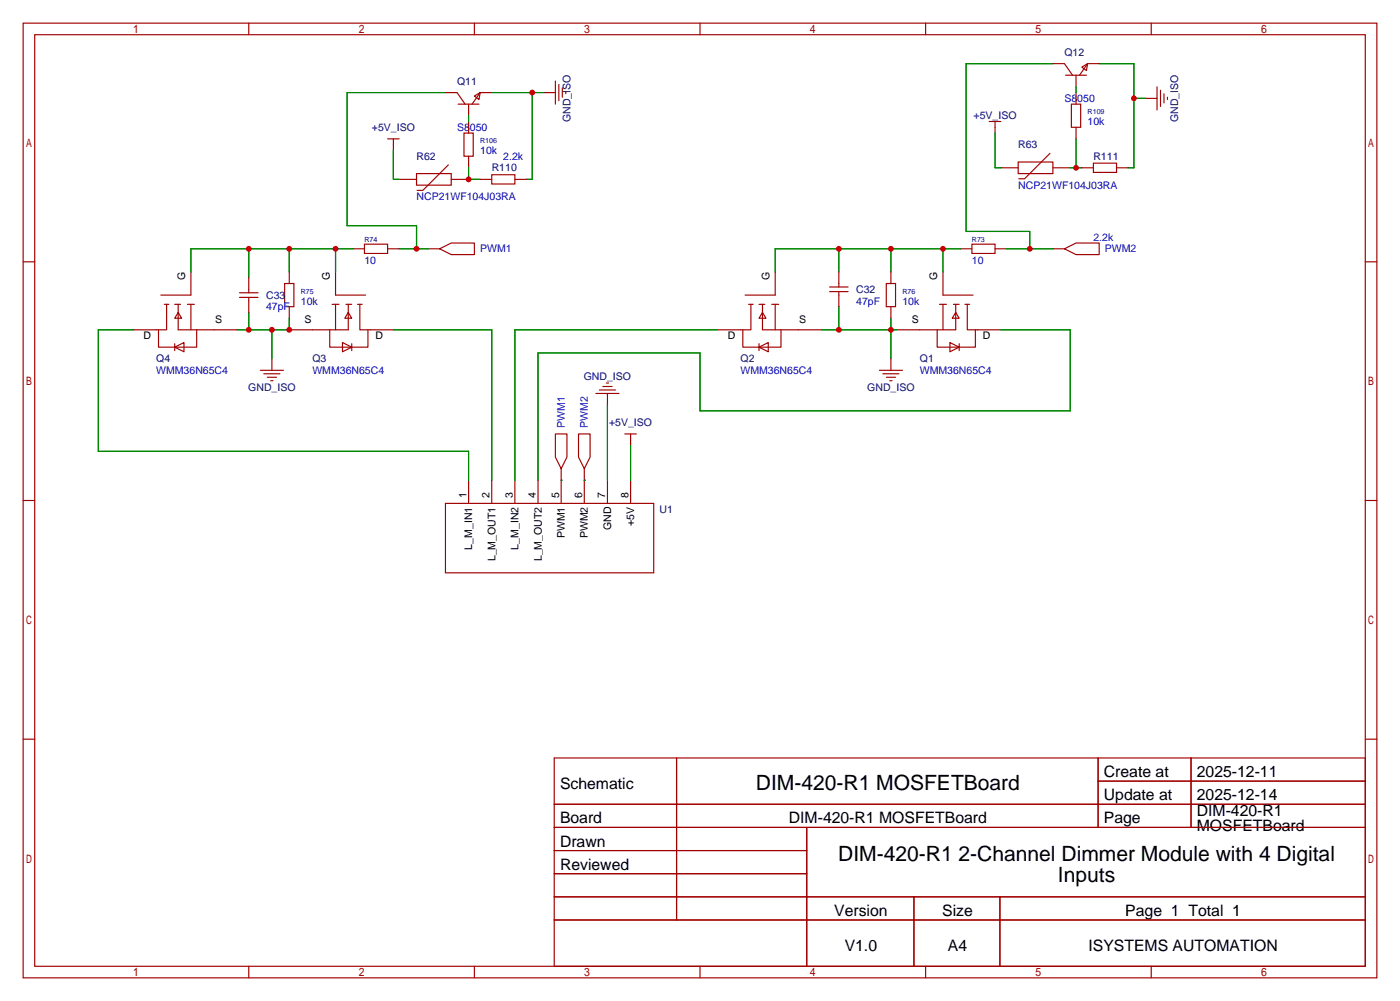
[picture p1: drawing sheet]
<svg xmlns="http://www.w3.org/2000/svg" width="307mm" height="220mm" viewBox="0 0 307 220" stroke-linecap="round" stroke-linejoin="round" font-family="sans-serif">
<g fill="none" stroke="#a10000" stroke-width=".25">
<path d="M5.1 5.1h297.2v209.5h-297.2zM7.6 7.6h292.1v204.5h-292.1zM54.6 5.1v2.5M104.1 5.1v2.5M121.9 17.8v5.1M122.7 18.5v3.6M123.4 19.3v2M153.7 5.1v2.5M203.2 5.1v2.5M231.1 14h2.6l1.8 2.5M233.9 16.5h4.6M236.2 16.5v2.5"/>
<path d="M237.5 14.7l1.3-.7-.3 1.5zM238.8 14h2.5M238.8 14l-1.8 2.5M252.7 5.1v2.5M254 19v5.1M254.8 19.8v3.6M85.1 30.5h2.5M86.4 30.5v2.5M87.6 39.4h3.8M91.4 38.1h7.7v2.5h-7.7zM97.8 20.3h2.5l1.8 2.6M98.4 36.2l-5.6 5.6h-1.2"/>
<path d="M99.1 39.4h3.8M100.6 22.9h4.6M101.9 29.2h2v5.1h-2zM102.9 22.9v2.5M102.9 26.7v2.5M102.9 34.3v2.5M104.1 21.1l1.3-.8-.2 1.5zM105.4 39.4h2.5M105.4 20.3h2.5M105.4 20.3l-1.8 2.6M107.9 38.4h5.1v2h-5.1zM113 39.4h2.6"/>
<path d="M119.4 20.3h2.5M124.2 20.1v.5M217.2 26.7h2.5M218.4 26.7v2.5M219.7 36.8h3.8M223.5 35.6h7.6v2.5h-7.6zM230.5 33.7l-5.6 5.5h-1.3M231.1 36.8h3.8M235.2 22.9h2v5h-2zM236.2 20.3v2.6M236.2 27.9v2.6M237.5 36.8h2.5"/>
<path d="M240 35.8h5.1v2h-5.1zM245.1 36.8h2.5M251.5 21.6h2.5M255.5 20.6v2M256.3 21.3v.5M5.1 57.5h2.5M41.9 59.7v5.1h-6.6M63.5 59.7v2.5M73.7 59.7v5.1h6.6M77.5 54.6h2.5M80 53.6h5.1v2h-5.1zM85.1 54.6h2.5"/>
<path d="M94 54.6h2.5M96.5 54.6l2.6-1.3h5v2.6h-5zM170.2 59.7v5.1h-6.6M184.1 59.7v3.3M195.6 59.7v2.5M207 59.7v5.1h6.6M210.8 54.6h2.6M213.4 53.6h5v2h-5zM218.4 54.6h2.6M231.1 54.6h2.6M233.7 54.6l2.5-1.3h5.1v2.6h-5.1zM299.7 57.5h2.6"/>
<path d="M34.8 72.4v3.8h8.4v-3.8M36.1 66.8h1M36.6 66.8v5.6h-7.4M38.4 76.2l2-1v2zM38.4 66.8h1.2M38.4 75.4v1.6M39.1 68.6l.8 1.2h-1.5zM39.1 66.8v5.6h13M41.1 66.8h1.6M41.9 66.8v5.6M52.6 64.3h4M52.6 65.3h4"/>
<path d="M54.6 61v3.3M54.6 65.3v3.3M59.7 78.7v2.6M62.5 62.2h2v5.1h-2zM63.5 67.3v2.5M72.4 72.4v3.8h8.4v-3.8M72.9 66.8h1.5M73.7 66.8v5.6M75.2 75.2l2 1-2 1zM75.9 66.8h1.3M76.5 68.6l.7 1.2h-1.5zM76.5 66.8v5.6h-13"/>
<path d="M77.2 75.4v1.6M78.5 66.8h1M79 66.8v5.6h7.4M163.1 72.4v3.8h8.3v-3.8M164.3 66.8h1.1M164.8 66.8v5.6h-7.3M166.6 76.2l2.1-1v2zM166.6 66.8h1.3M166.6 75.4v1.6M167.4 68.6l.7 1.2h-1.5zM167.4 66.8v5.6h12.9M169.4 66.8h1.5"/>
<path d="M170.2 66.8v5.6M182.1 63h4.1M182.1 64h4.1M184.1 64v3.3M194.6 62.2h2v5.1h-2zM195.6 67.3v2.5M195.6 78.7v2.6M205.7 72.4v3.8h8.4v-3.8M206.2 66.8h1.6M207 66.8v5.6M208.5 75.2l2.1 1-2.1 1zM209.3 66.8h1.3"/>
<path d="M209.8 68.6l.8 1.2h-1.6zM209.8 66.8v5.6h-13M210.6 75.4v1.6M211.8 66.8h1.1M212.3 66.8v5.6h7.4M57.1 81.3h5.1M57.9 82h3.6M58.7 82.8h2M59.4 83.6h.5M121.9 95.2h2.6v5.1l-1.3 2.6-1.3-2.6zM127 95.2h2.5v5.1l-1.2 2.6-1.3-2.6zM130.8 86.4h5.1"/>
<path d="M131.6 85.6h3.5M132.3 84.8h2.1M133.1 84.1h.5M133.3 86.4v2.5M137.2 95.2h2.5M138.4 95.2v2.6M193 81.3h5.1M193.8 82h3.6M194.6 82.8h2M195.3 83.6h.5M5.1 109.9h2.5M97.8 110.5h45.7v15.2h-45.7z"/>
<path d="M102.9 105.4v5.1M107.9 105.4v5.1M113 105.4v5.1M118.1 105.4v5.1M123.2 102.9v7.6M128.3 102.9v7.6M133.3 105.4v5.1M138.4 105.4v5.1M299.7 109.9h2.6M5.1 162.2h2.5M121.7 166.4h178v45.7h-178zM121.7 176.5h178"/>
<path d="M148.5 166.4v35.5M241.1 166.4v15.2M241.1 171.4h58.6M261.5 166.4v15.2M299.7 162.2h2.6M121.7 181.6h178M121.7 186.7h55.4M121.7 196.8h178M121.7 191.8h55.4M177.1 181.6v30.5M200.6 196.8v15.3M219.5 196.8v15.3"/>
<path d="M54.6 212.1v2.5M104.1 212.1v2.5M121.7 201.9h178M153.7 212.1v2.5M203.2 212.1v2.5M252.7 212.1v2.5"/>
</g>
<g fill="none" stroke="#008700" stroke-width=".25">
<path d="M231.1 14h-19v36.8h14v3.8M236.2 19v1.3M241.3 14h7.6v22.8h-1.3M86.4 33v6.4h1.2M97.8 20.3h-21.6v29.2h15.2v5.1M102.9 25.4v1.3M102.9 36.8v2.6h2.5M107.9 20.3h11.5M116.8 20.3v19.1h-1.2M218.4 29.2v7.6h1.3M234.9 36.8h2.6M236.2 30.5v6.3"/>
<path d="M248.9 21.6h2.6M54.6 54.6v6.4M63.5 54.6v5.1M73.7 54.6v5.1M77.5 54.6h-35.6v5.1M87.6 54.6h6.4M184.1 54.6v5.1M195.6 54.6v5.1M207 54.6v5.1M210.8 54.6h-40.6v5.1M221 54.6h10.1M29.2 72.4h-7.6v26.7h81.3v6.3"/>
<path d="M54.6 68.6v3.8M59.7 72.4v6.3M63.5 69.8v2.6h-11.4M86.4 72.4h21.5v33M157.5 72.4h-44.5v33M180.3 72.4h16.5M184.1 67.3v5.1M195.6 69.8v8.9M219.7 72.4h15.2v17.8h-81.2v-12.7h-35.6v27.9M133.3 88.9v16.5M138.4 97.8v7.6M123.2 105.4h.1"/>
<path d="M128.3 105.4h.1"/>
</g>
<g fill="#c00">
<circle cx="59.7" cy="72.4" r=".63"/>
<circle cx="63.5" cy="72.4" r=".63"/>
<circle cx="54.6" cy="72.4" r=".63"/>
<circle cx="73.7" cy="54.6" r=".63"/>
<circle cx="63.5" cy="54.6" r=".63"/>
<circle cx="54.6" cy="54.6" r=".63"/>
<circle cx="91.4" cy="54.6" r=".63"/>
<circle cx="195.6" cy="72.4" r=".63"/>
<circle cx="184.2" cy="72.4" r=".63"/>
<circle cx="226.1" cy="54.6" r=".63"/>
<circle cx="184.2" cy="54.6" r=".63"/>
<circle cx="195.6" cy="54.6" r=".63"/>
<circle cx="207" cy="54.6" r=".63"/>
<circle cx="116.8" cy="20.3" r=".63"/>
<circle cx="102.9" cy="39.4" r=".63"/>
<circle cx="236.2" cy="36.8" r=".63"/>
<circle cx="248.9" cy="21.6" r=".63"/>
</g>
<g font-size="4.6">
<text x="165.9" y="173.5">DIM-420-R1 MOSFETBoard</text>
<text x="184" y="188.9">DIM-420-R1 2-Channel Dimmer Module with 4 Digital</text>
<text x="232.3" y="193.6">Inputs</text>
</g>
<g font-size="3.5">
<text x="122.9" y="173.1">Schematic</text>
<text x="242.3" y="170.6">Create at</text>
<text x="262.7" y="170.6">2025-12-11</text>
<text x="242.3" y="175.7">Update at</text>
<text x="262.7" y="175.7">2025-12-14</text>
<text x="262.7" y="179">DIM-420-R1</text>
<text x="122.9" y="180.7">Board</text>
<text x="122.9" y="185.8">Drawn</text>
<text x="173.2" y="180.7">DIM-420-R1 MOSFETBoard</text>
<text x="242.3" y="180.7">Page</text>
<text x="262.7" y="182.5">MOSFETBoard</text>
<text x="122.9" y="190.9">Reviewed</text>
<text x="183.1" y="201.1">Version</text>
<text x="206.8" y="201.1">Size</text>
<text x="247" y="201.1">Page 1 Total 1</text>
<text x="185.4" y="208.7">V1.0</text>
<text x="208.1" y="208.7">A4</text>
<text x="239" y="208.7">ISYSTEMS AUTOMATION</text>
</g>
<g font-size="2.3" fill="#000080">
<text x="233.7" y="12.2">Q12</text>
<text x="100.3" y="18.6">Q11</text>
<text x="81.6" y="28.7">+5V_ISO</text>
<text x="125.3" y="26.8" transform="rotate(-90 125.3 26.8)">GND_ISO</text>
<text x="213.7" y="26.2">+5V_ISO</text>
<text x="258.6" y="26.8" transform="rotate(-90 258.6 26.8)">GND_ISO</text>
<text x="91.4" y="35.1">R62</text>
<text x="223.5" y="32.6">R63</text>
<text x="240" y="35.1">R111</text>
<text x="107.9" y="37.6">R110</text>
<text x="58.4" y="65.6">C33</text>
<text x="188" y="64.3">C32</text>
<text x="34.3" y="79.5">Q4</text>
<text x="68.6" y="79.5">Q3</text>
<text x="128.2" y="83.4">GND_ISO</text>
<text x="162.6" y="79.5">Q2</text>
<text x="201.9" y="79.5">Q1</text>
<text x="54.5" y="85.9">GND_ISO</text>
<text x="190.4" y="85.9">GND_ISO</text>
<text x="133.7" y="93.5">+5V_ISO</text>
<text x="144.8" y="112.6">U1</text>
</g>
<g font-size="2.3" fill="#00f">
<text x="233.7" y="22.4">S8050</text>
<text x="100.3" y="28.7">S8050</text>
<text x="238.8" y="27.5">10k</text>
<text x="105.4" y="33.8">10k</text>
<text x="110.5" y="35.1">2.2k</text>
<text x="223.5" y="41.4">NCP21WF104J03RA</text>
<text x="91.4" y="44">NCP21WF104J03RA</text>
<text x="240" y="52.9">2.2k</text>
<text x="80" y="58">10</text>
<text x="105.4" y="55.4">PWM1</text>
<text x="213.4" y="58">10</text>
<text x="242.6" y="55.4">PWM2</text>
<text x="58.4" y="68.1">47pF</text>
<text x="66" y="66.8">10k</text>
<text x="188" y="66.8">47pF</text>
<text x="198.1" y="66.8">10k</text>
<text x="34.3" y="82.1">WMM36N65C4</text>
<text x="68.6" y="82.1">WMM36N65C4</text>
<text x="162.6" y="82.1">WMM36N65C4</text>
<text x="201.9" y="82.1">WMM36N65C4</text>
<text x="124" y="94" transform="rotate(-90 124 94)">PWM1</text>
<text x="129.1" y="94" transform="rotate(-90 129.1 94)">PWM2</text>
</g>
<g font-size="2.3">
<text x="40.7" y="61.5" transform="rotate(-90 40.7 61.5)">G</text>
<text x="72.4" y="61.5" transform="rotate(-90 72.4 61.5)">G</text>
<text x="168.9" y="61.5" transform="rotate(-90 168.9 61.5)">G</text>
<text x="205.8" y="61.5" transform="rotate(-90 205.8 61.5)">G</text>
<text x="47.2" y="70.9">S</text>
<text x="66.8" y="70.9">S</text>
<text x="175.5" y="70.9">S</text>
<text x="200.2" y="70.9">S</text>
<text x="31.5" y="74.5">D</text>
<text x="82.4" y="74.5">D</text>
<text x="159.7" y="74.5">D</text>
<text x="215.8" y="74.5">D</text>
<text x="102.4" y="109.2" transform="rotate(-90 102.4 109.2)">1</text>
<text x="107.5" y="109.2" transform="rotate(-90 107.5 109.2)">2</text>
<text x="112.6" y="109.2" transform="rotate(-90 112.6 109.2)">3</text>
<text x="117.6" y="109.2" transform="rotate(-90 117.6 109.2)">4</text>
<text x="122.7" y="109.2" transform="rotate(-90 122.7 109.2)">5</text>
<text x="127.8" y="109.2" transform="rotate(-90 127.8 109.2)">6</text>
<text x="132.9" y="109.2" transform="rotate(-90 132.9 109.2)">7</text>
<text x="138" y="109.2" transform="rotate(-90 138 109.2)">8</text>
<text x="124" y="118.2" transform="rotate(-90 124 118.2)">PWM1</text>
<text x="129.1" y="118.2" transform="rotate(-90 129.1 118.2)">PWM2</text>
<text x="134.2" y="116.4" transform="rotate(-90 134.2 116.4)">GND</text>
<text x="139.2" y="115.4" transform="rotate(-90 139.2 115.4)">+5V</text>
<text x="103.7" y="120.6" transform="rotate(-90 103.7 120.6)">L_M_IN1</text>
<text x="108.8" y="123.2" transform="rotate(-90 108.8 123.2)">L_M_OUT1</text>
<text x="113.8" y="120.6" transform="rotate(-90 113.8 120.6)">L_M_IN2</text>
<text x="118.9" y="123.2" transform="rotate(-90 118.9 123.2)">L_M_OUT2</text>
</g>
<g font-size="1.6" fill="#000080">
<text x="238.8" y="25.1">R109</text>
<text x="105.4" y="31.4">R106</text>
<text x="80" y="53">R74</text>
<text x="213.4" y="53">R73</text>
<text x="66" y="64.5">R75</text>
<text x="198.1" y="64.5">R76</text>
</g>
</svg>
